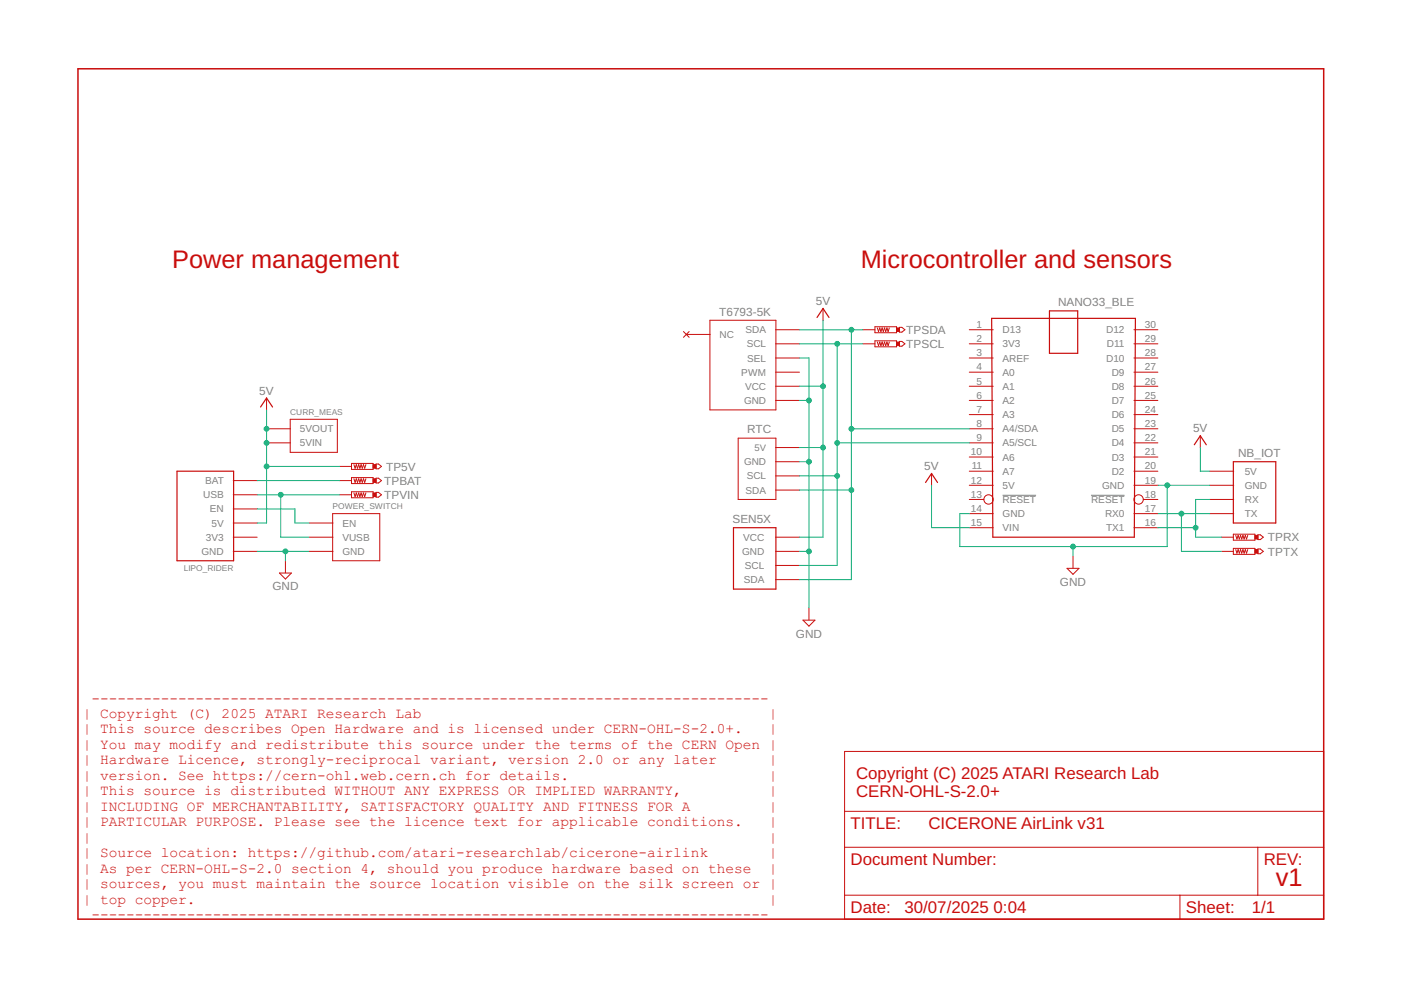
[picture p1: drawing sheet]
<svg xmlns="http://www.w3.org/2000/svg" width="297mm" height="210mm" viewBox="0 0 297 210" stroke-linecap="round" stroke-linejoin="round" font-family="sans-serif">
<path d="M212.6 105h7.1M231.3 105h7.1" fill="none" stroke="#808080" stroke-width=".21"/>
<g fill="none" stroke="#c90d0c" stroke-width=".21">
<path d="M144.9 70.3l1.2 1.2M145.5 70.9h5.1M146.1 70.3l-1.2 1.2M150.5 67.9h14v19h-14zM164.4 69.9h5.1M164.4 72.9h5.1M164.4 78.9h5.1M164.4 75.9h5.1M174.5 65.4v2.5M183 69.9h2.5M183 72.9h2.5M185.5 69.3h4.6v1.2h-4.6z"/>
<path d="M185.5 72.3h4.6v1.2h-4.6zM186 69.5l.3 .8 .2-.8 .3 .8 .2-.8 .3 .8 .2-.8 .3 .8 .2-.8 .3 .8 .3-.8M186 72.5l.3 .8 .2-.8 .3 .8 .2-.8 .3 .8 .2-.8 .3 .8 .2-.8 .3 .8 .3-.8M190.7 69.4h.5l.7 .5-.7 .5h-.5zM190.7 72.4h.5l.7 .5-.7 .5h-.5zM205.5 69.9h5.1M205.5 72.9h5.1M205.5 78.9h5.1M205.5 75.9h5.1M240.4 69.9h5.1M240.4 72.9h5.1M240.4 78.9h5.1"/>
<path d="M240.4 75.9h5.1M56.5 90.9h5.1M56.5 93.9h5.1M56.5 84.4v2.5M61.5 88.9h10v7h-10zM72 98.9h2.5M74.5 98.3h4.6v1.2h-4.6zM75 98.5l.3 .8 .2-.8 .3 .8 .3-.8 .2 .8 .3-.8 .2 .8 .3-.8 .2 .8 .3-.8M79.7 98.4h.5l.7 .5-.7 .5h-.5zM156.5 92.9h8v13h-8zM164.4 94.9h5.1M164.4 97.9h5.1"/>
<path d="M164.4 81.9h5.1M164.4 84.9h5.1M205.5 99.9h5.1M205.5 81.9h5.1M205.5 84.9h5.1M205.5 90.9h5.1M205.5 93.9h5.1M205.5 96.9h5.1M205.5 87.9h5.1M240.4 99.9h5.1M240.4 81.9h5.1M240.4 84.9h5.1"/>
<path d="M240.4 90.9h5.1M240.4 93.9h5.1M240.4 96.9h5.1M240.4 87.9h5.1M254.5 92.4v2.5M256.5 99.9h5.1M49.4 110.9h5.1M49.4 101.9h5.1M49.4 116.9h5.1M49.4 104.9h5.1M49.4 107.9h5.1M49.4 113.9h5.1"/>
<path d="M60.5 118.9v2.5M65.5 110.9h5.1M65.5 116.9h5.1M65.5 113.9h5.1M70.5 108.9h10v10h-10zM72 101.9h2.5M72 104.9h2.5M74.5 101.3h4.6v1.2h-4.6zM74.5 104.3h4.6v1.2h-4.6zM75 101.5l.3 .8 .2-.8 .3 .8 .3-.8 .2 .8 .3-.8 .2 .8 .3-.8 .2 .8 .3-.8M75 104.5l.3 .8 .2-.8 .3 .8 .3-.8 .2 .8 .3-.8 .2 .8 .3-.8 .2 .8 .3-.8M79.7 101.4h.5l.7 .5-.7 .5h-.5z"/>
<path d="M79.7 104.4h.5l.7 .5-.7 .5h-.5zM164.4 116.9h5.1M164.4 113.9h5.1M164.4 100.9h5.1M164.4 103.9h5.1M164.4 119.9h5.1M197.5 100.4v2.5M205.5 102.9h5.1M205.5 105.9h3.1M205.5 108.9h5.1M205.5 111.9h5.1M227.5 117.9v2.5"/>
<path d="M240.4 102.9h5.1M240.4 108.9h5.1M240.4 111.9h5.1M242.4 105.9h3.1M256.5 102.9h5.1M256.5 105.9h5.1M256.5 108.9h5.1M259 116.9h2.5M259 113.9h2.5M261.5 113.3h4.6v1.2h-4.6zM261.5 116.3h4.6v1.2h-4.6zM262 113.5l.3 .8 .2-.8 .3 .8 .2-.8 .3 .8 .2-.8 .3 .8 .2-.8 .3 .8 .2-.8"/>
<path d="M262 116.5l.3 .8 .2-.8 .3 .8 .2-.8 .3 .8 .2-.8 .3 .8 .2-.8 .3 .8 .2-.8M266.7 113.4h.5l.6 .5-.6 .5h-.5zM266.7 116.4h.5l.6 .5-.6 .5h-.5zM59.2 121.5h2.6l-1.3 1.3zM164.4 122.9h5.1M170.2 131.5h2.6l-1.3 1.3zM171.5 128.9v2.5M226.2 120.5h2.6l-1.3 1.3zM179.1 159.3h101.5v35.6h-101.5zM179.1 179.6h101.5M179.1 172h101.5M266.7 179.6v10.2"/>
<path d="M179.1 189.8h101.5M250.2 189.8v5.1"/>
<circle cx="209.6" cy="105.9" r=".99"/>
<circle cx="241.4" cy="105.9" r=".99"/>
</g>
<path d="M173.2 67.3l1.3-1.9 1.3 1.9M210.2 67.5h30.5l-.2 46.4h-30zM222.5 65.9h6v9h-6zM37.5 99.9h12v19h-12zM55.2 86.3l1.3-1.9 1.3 1.9M253.2 94.3l1.3-1.9 1.3 1.9M261.5 97.9h9v13h-9zM155.5 111.9h9v13h-9zM196.2 102.3l1.3-1.9 1.3 1.9" fill="none" stroke="#c90d0c" stroke-width=".25"/>
<g fill="#c90d0c" stroke="#c90d0c" stroke-width=".21">
<path d="M79.1 101.5h.6v.8h-.6z"/>
<path d="M79.1 104.5h.6v.8h-.6z"/>
<path d="M79.1 98.5h.6v.8h-.6z"/>
<path d="M190.1 69.5h.6v.8h-.6z"/>
<path d="M190.1 72.5h.6v.8h-.6z"/>
<path d="M266.1 113.5h.6v.8h-.6z"/>
<path d="M266.1 116.5h.6v.8h-.6z"/>
</g>
<path d="M16.5 14.6h264.1v180.3h-264.1z" fill="none" stroke="#c90d0c" stroke-width=".32"/>
<g fill="none" stroke="#0dab76" stroke-width=".21">
<path d="M169.5 69.9h13.5M169.5 75.9h2v53M169.5 72.9h13.5M174.5 67.9v46h-5M177.5 72.9v47h-8M180.5 69.9v53h-11M56.5 86.9v24h-2M56.5 98.9h15.5M169.5 94.9h5M169.5 81.9h5M169.5 97.9h2M169.5 84.9h2"/>
<path d="M177.5 93.9h28M180.5 90.9h25M254.5 94.9v5h2M54.5 107.9h8v3h3M54.5 116.9h11M54.5 101.9h17.5M54.5 104.9h17.5M59.5 104.9v9h6M60.5 116.9v2M169.5 103.9h11M169.5 116.9h2M169.5 100.9h8"/>
<path d="M197.5 102.9v9h8M227.5 115.9v2M245.5 111.9h8M245.5 108.9h11M245.5 102.9h11M247.5 102.9v13h-44v-7h2M250.5 108.9v8h8.5M256.5 105.9h-3v8h5.5"/>
</g>
<g fill="#0dab76" stroke="#0dab76" stroke-width=".21">
<circle cx="180.5" cy="103.9" r=".51"/>
<circle cx="180.5" cy="90.9" r=".51"/>
<circle cx="180.5" cy="69.9" r=".51"/>
<circle cx="56.5" cy="90.9" r=".51"/>
<circle cx="56.5" cy="93.9" r=".51"/>
<circle cx="56.5" cy="98.9" r=".51"/>
<circle cx="174.5" cy="81.9" r=".51"/>
<circle cx="174.5" cy="94.9" r=".51"/>
<circle cx="60.5" cy="116.9" r=".51"/>
<circle cx="171.5" cy="116.9" r=".51"/>
<circle cx="171.5" cy="97.9" r=".51"/>
<circle cx="171.5" cy="84.9" r=".51"/>
<circle cx="227.5" cy="115.9" r=".51"/>
<circle cx="247.5" cy="102.9" r=".51"/>
<circle cx="253.5" cy="111.9" r=".51"/>
<circle cx="177.5" cy="72.9" r=".51"/>
<circle cx="177.5" cy="93.9" r=".51"/>
<circle cx="177.5" cy="100.9" r=".51"/>
<circle cx="250.5" cy="108.9" r=".51"/>
<circle cx="59.5" cy="104.9" r=".51"/>
</g>
<g font-size="5.4" fill="#c90d0c">
<text x="36.5" y="56.9">Power management</text>
<text x="182.5" y="56.9">Microcontroller and sensors</text>
<text x="270.5" y="187.9">v1</text>
</g>
<g font-size="3.6" fill="#c90d0c">
<text x="181.5" y="165.1">Copyright (C) 2025 ATARI Research Lab</text>
<text x="181.5" y="168.9">CERN-OHL-S-2.0+</text>
<text x="180.3" y="175.8">TITLE:</text>
<text x="196.8" y="175.8">CICERONE AirLink v31</text>
<text x="180.3" y="183.5">Document Number:</text>
<text x="267.9" y="183.5">REV:</text>
<text x="180.3" y="193.6">Date:</text>
<text x="191.8" y="193.6">30/07/2025</text>
<text x="210.7" y="193.6">0:04</text>
<text x="251.4" y="193.6">Sheet:</text>
<text x="265.4" y="193.6">1/1</text>
</g>
<g font-size="3.1" fill="#c90d0c">
<text x="19.4" y="148.9">------------------------------------------------------------------------------</text>
<text x="17.5" y="152.2">| Copyright (C) 2025 ATARI Research Lab</text>
<text x="17.5" y="155.5">| This source describes Open Hardware and is licensed under CERN-OHL-S-2.0+.</text>
<text x="163" y="152.2">|</text>
<text x="163" y="155.5">|</text>
<text x="17.5" y="158.8">| You may modify and redistribute this source under the terms of the CERN Open |</text>
<text x="17.5" y="162.1">| Hardware Licence, strongly-reciprocal variant, version 2.0 or any later</text>
<text x="17.5" y="165.4">| version. See https://cern-ohl.web.cern.ch for details.</text>
<text x="163" y="162.1">|</text>
<text x="163" y="165.4">|</text>
<text x="17.5" y="168.6">| This source is distributed WITHOUT ANY EXPRESS OR IMPLIED WARRANTY,</text>
<text x="17.5" y="171.9">| INCLUDING OF MERCHANTABILITY, SATISFACTORY QUALITY AND FITNESS FOR A</text>
<text x="163" y="168.6">|</text>
<text x="163" y="171.9">|</text>
<text x="17.5" y="175.2">| PARTICULAR PURPOSE. Please see the licence text for applicable conditions.</text>
<text x="17.5" y="178.5">|</text>
<text x="163" y="175.2">|</text>
<text x="163" y="178.5">|</text>
<text x="17.5" y="181.8">| Source location: https://github.com/atari-researchlab/cicerone-airlink</text>
<text x="17.5" y="185">| As per CERN-OHL-S-2.0 section 4, should you produce hardware based on these</text>
<text x="163" y="181.8">|</text>
<text x="163" y="185">|</text>
<text x="17.5" y="188.3">| sources, you must maintain the source location visible on the silk screen or |</text>
<text x="17.5" y="191.6">| top copper.</text>
<text x="163" y="191.6">|</text>
<text x="19.4" y="194.9">------------------------------------------------------------------------------</text>
</g>
<g font-size="2.5" fill="#808080">
<text x="173" y="64.7">5V</text>
<text x="224.3" y="64.9">NANO33_BLE</text>
<text x="152.5" y="66.9">T6793-5K</text>
<text x="192.2" y="70.8">TPSDA</text>
<text x="192.2" y="73.8">TPSCL</text>
<text x="55" y="83.7">5V</text>
<text x="158.4" y="91.9">RTC</text>
<text x="252.9" y="91.7">5V</text>
<text x="81.9" y="99.8">TP5V</text>
<text x="196" y="99.7">5V</text>
<text x="262.5" y="96.9">NB_IOT</text>
<text x="81.5" y="102.8">TPBAT</text>
<text x="81.5" y="105.8">TPVIN</text>
<text x="155.3" y="110.9">SEN5X</text>
<text x="268.8" y="114.8">TPRX</text>
<text x="268.8" y="117.8">TPTX</text>
<text x="57.8" y="125.2">GND</text>
<text x="224.7" y="124.2">GND</text>
<text x="168.7" y="135.2">GND</text>
</g>
<g font-size="2.1" fill="#808080">
<text x="152.6" y="71.7">NC</text>
<text x="158.1" y="70.7">SDA</text>
<text x="207.1" y="69.5">1</text>
<text x="212.6" y="70.7">D13</text>
<text x="234.5" y="70.7">D12</text>
<text x="242.7" y="69.5">30</text>
<text x="158.3" y="73.7">SCL</text>
<text x="158.4" y="76.7">SEL</text>
<text x="207.1" y="72.5">2</text>
<text x="207.1" y="75.5">3</text>
<text x="212.6" y="73.7">3V3</text>
<text x="212.6" y="76.7">AREF</text>
<text x="234.5" y="76.7">D10</text>
<text x="234.7" y="73.7">D11</text>
<text x="242.7" y="75.5">28</text>
<text x="242.7" y="72.5">29</text>
<text x="157.2" y="79.7">PWM</text>
<text x="158" y="82.7">VCC</text>
<text x="207.1" y="78.5">4</text>
<text x="207.1" y="81.5">5</text>
<text x="212.6" y="79.7">A0</text>
<text x="212.6" y="82.7">A1</text>
<text x="235.7" y="82.7">D8</text>
<text x="235.7" y="79.7">D9</text>
<text x="242.7" y="81.5">26</text>
<text x="242.7" y="78.5">27</text>
<text x="157.7" y="85.7">GND</text>
<text x="207.1" y="84.5">6</text>
<text x="207.1" y="87.5">7</text>
<text x="212.6" y="85.7">A2</text>
<text x="212.6" y="88.7">A3</text>
<text x="235.7" y="88.7">D6</text>
<text x="235.7" y="85.7">D7</text>
<text x="242.7" y="87.5">24</text>
<text x="242.7" y="84.5">25</text>
<text x="63.6" y="91.7">5VOUT</text>
<text x="63.6" y="94.7">5VIN</text>
<text x="207.1" y="90.5">8</text>
<text x="207.1" y="93.5">9</text>
<text x="212.6" y="91.7">A4/SDA</text>
<text x="212.6" y="94.7">A5/SCL</text>
<text x="235.7" y="94.7">D4</text>
<text x="235.7" y="91.7">D5</text>
<text x="242.7" y="93.5">22</text>
<text x="242.7" y="90.5">23</text>
<text x="157.7" y="98.7">GND</text>
<text x="158.3" y="101.7">SCL</text>
<text x="205.9" y="96.5">10</text>
<text x="206" y="99.5">11</text>
<text x="212.6" y="97.7">A6</text>
<text x="212.6" y="100.7">A7</text>
<text x="235.7" y="100.7">D2</text>
<text x="235.7" y="97.7">D3</text>
<text x="242.7" y="99.5">20</text>
<text x="242.7" y="96.5">21</text>
<text x="263.9" y="100.7">5V</text>
<text x="43.1" y="105.7">USB</text>
<text x="43.5" y="102.7">BAT</text>
<text x="158.1" y="104.7">SDA</text>
<text x="205.9" y="102.5">12</text>
<text x="205.9" y="105.5">13</text>
<text x="212.6" y="103.7">5V</text>
<text x="212.6" y="106.7">RESET</text>
<text x="231.3" y="106.7">RESET</text>
<text x="233.7" y="103.7">GND</text>
<text x="242.7" y="105.5">18</text>
<text x="242.7" y="102.5">19</text>
<text x="263.9" y="103.7">GND</text>
<text x="263.9" y="106.7">RX</text>
<text x="44.5" y="108.7">EN</text>
<text x="44.9" y="111.7">5V</text>
<text x="72.6" y="111.7">EN</text>
<text x="205.9" y="108.5">14</text>
<text x="205.9" y="111.5">15</text>
<text x="212.6" y="109.7">GND</text>
<text x="212.6" y="112.7">VIN</text>
<text x="234.3" y="109.7">RX0</text>
<text x="234.5" y="112.7">TX1</text>
<text x="242.7" y="111.5">16</text>
<text x="242.7" y="108.5">17</text>
<text x="263.9" y="109.7">TX</text>
<text x="42.7" y="117.7">GND</text>
<text x="43.7" y="114.7">3V3</text>
<text x="72.6" y="117.7">GND</text>
<text x="72.6" y="114.7">VUSB</text>
<text x="157.3" y="117.7">GND</text>
<text x="157.6" y="114.7">VCC</text>
<text x="157.7" y="123.7">SDA</text>
<text x="157.9" y="120.7">SCL</text>
</g>
<text font-size="2" fill="#808080" x="160" y="95.6">5V</text>
<g font-size="1.8" fill="#808080">
<text x="61.5" y="87.9">CURR_MEAS</text>
<text x="70.5" y="107.9">POWER_SWITCH</text>
<text x="38.9" y="121.2">LIPO_RIDER</text>
</g>
</svg>
